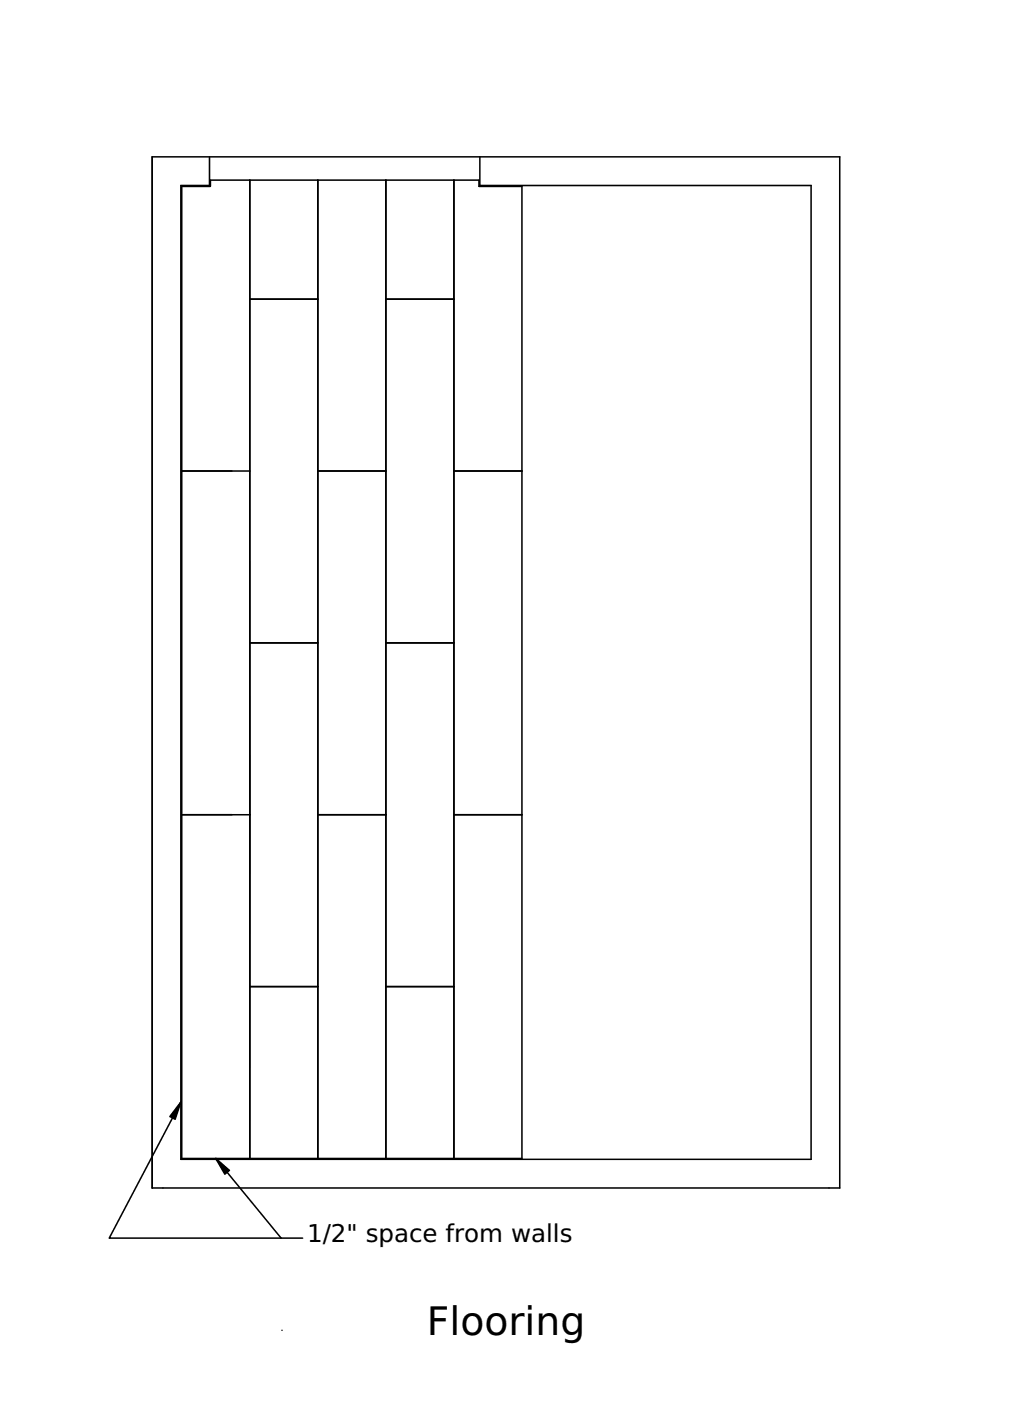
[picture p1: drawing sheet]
<svg xmlns="http://www.w3.org/2000/svg" width="165mm" height="229mm" viewBox="0 0 165 229" stroke-linecap="round" stroke-linejoin="round" font-family="sans-serif">
<g fill="none" stroke="#000" stroke-width=".25">
<path d="M24.8 25.6h112.2v168.2h-112.2zM29.7 30.4h4.6v-1h43.8v1h7v158.6h-55.4zM34.2 25.6v4.7h-4.7v158.9h102.8v-158.9h-54v-4.7M40.8 29.4v159.6v-112.1h-11.1M51.9 29.4v159.6M63 29.4v159.6M74.1 29.4v159.6M40.8 48.8h11.1M63 48.8h11.1M51.9 76.9h11.1M74.1 76.9h11M40.8 104.9h11.1"/>
<path d="M63 104.9h11.1M29.7 132.9h11.1M51.9 132.9h11.1M74.1 132.9h11M29.5 179.8l-11.7 22.2h28.1M40.8 161h11.1M63 161h11.1M35.2 189l10.7 13h3.5M46 217.1h.1"/>
</g>
<path d="M29.5 179.8l-.9 2.8-.9-.4zM35.2 189l2.2 2-.7 .6z" fill="#000"/>
<path d="M29.5 179.8l-.9 2.8-.9-.4zM35.2 189l2.2 2-.7 .6z" fill="#000" stroke="#000" stroke-width=".25"/>
<text font-size="6.4" x="69.6" y="217.9">Flooring</text>
<text font-size="4" x="50.1" y="202.7">1/2&quot; space from walls</text>
</svg>
